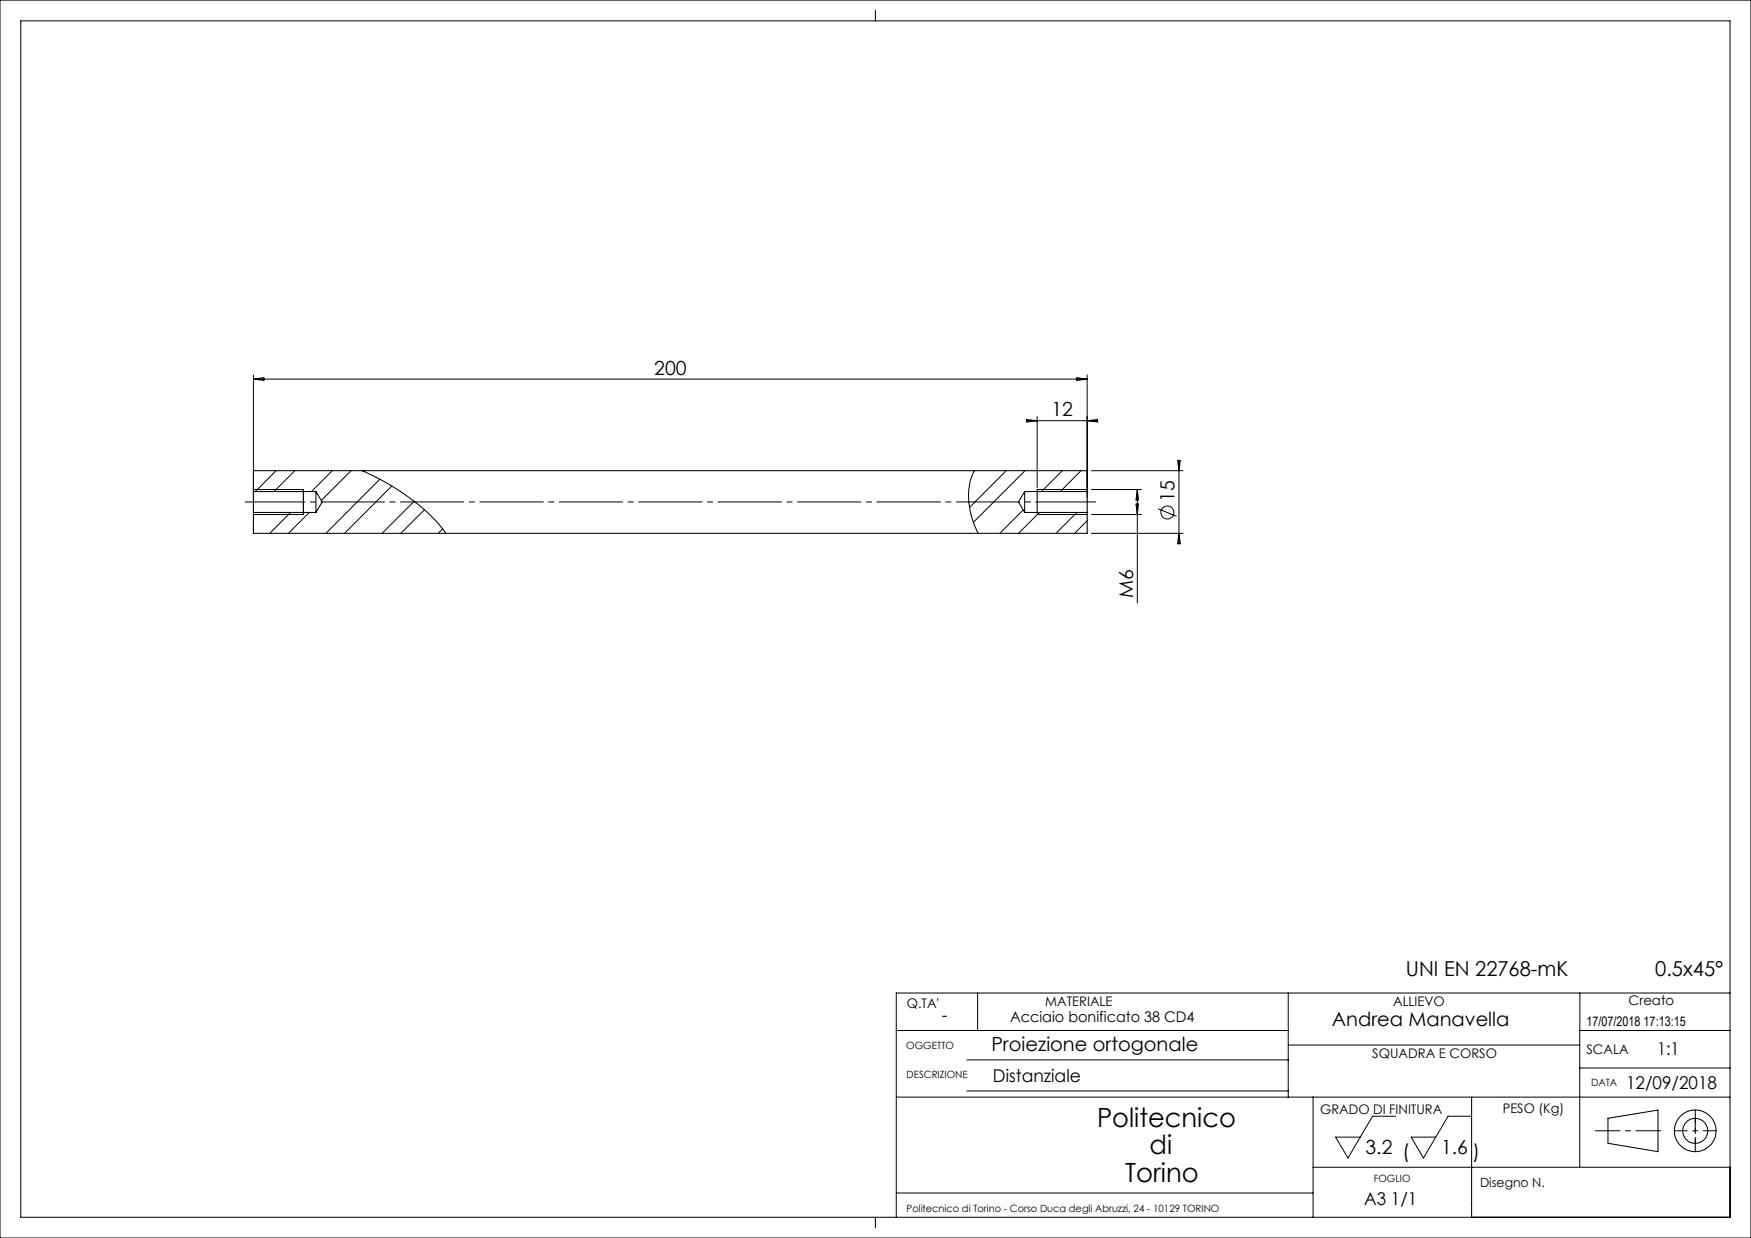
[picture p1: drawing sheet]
<svg xmlns="http://www.w3.org/2000/svg" width="420mm" height="297mm" viewBox="0 0 420 297" stroke-linecap="round" stroke-linejoin="round" font-family="sans-serif">
<g fill="none" stroke="#000" stroke-width=".25">
<path d="M60.8 117.9v5M60.8 117.9v-5h200v5M60.8 117.9h15M72.8 117.4v6M75.8 117.9v5M75.8 117.9l1.5 2.5-1.5 2.5M86.9 112.9a48.5 48.5 0 0 1 19.9 14.8l.1 .2M233.7 112.9a15.7 15.7 0 0 0 .3 13.6l.6 1.4M245.8 117.9v5M245.8 117.9h15M245.8 117.9l-1.5 2.5 1.5 2.5M248.8 117.4v6"/>
<path d="M260.8 117.9v5M60.8 122.9v5h200v-5M60.8 122.9h15M245.8 122.9h15M385.7 268.3l12-2v10l-12-2z"/>
<circle cx="406.6" cy="271.3" r="5"/>
<circle cx="406.6" cy="271.3" r="3"/>
</g>
<path d="M401.6 271.3h10M406.6 276.3v-10" fill="none" stroke="#000" stroke-width=".24" stroke-dasharray="6.3 1.3 1.3 1.3" stroke-dashoffset="3.3"/>
<path d="M382.6 271.3h15.7" fill="none" stroke="#000" stroke-width=".24" stroke-dasharray="6.3 1.3 1.3 1.3" stroke-dashoffset=".4"/>
<path d="M406.6 268.3v6" fill="none" stroke="#000" stroke-width=".24" stroke-dasharray="6.3 1.3 1.3 1.3" stroke-dashoffset="3"/>
<g fill="none" stroke="#000" stroke-width=".24">
<path d="M0 0h420v297h-420zM5 5h410v287h-410zM210 2.5v2.5M60.8 89.9v29.5M60.8 90.9h200M60.8 90.9l2.5-.3v.7zM248.8 99.9v17M258.3 90.6l2.5 .3-2.5 .4zM260.8 89.9v29.5M60.8 117.4h12M66.2 112.9l-5 5M70.7 112.9l-5 5"/>
<path d="M79.7 112.9l-5 5M84.2 112.9l-7.1 7.1M91.1 115l-12.9 12.9M94 116.6l-11.3 11.3M241.3 112.9l-8.7 8.8M245.9 112.9l-12.4 12.4M246.3 100.9h17M246.3 100.6l2.5 .3-2.5 .3zM248.8 117.4h12M254.8 112.9l-5 5M259.3 112.9l-5 5M260.8 100.9l2.5-.3v.6z"/>
<path d="M261.8 117.4h12M261.8 112.9h22M272.8 117.4v27.3M272.8 117.4l.3 2.5h-.6zM282.5 110.5h.6l-.3 2.4zM282.8 110.5v20M60.8 123.4h12M69.7 122.9l-5 5M74.2 122.9l-5 5M99.3 120.3l-7.6 7.6M101.8 122.3l-5.7 5.6M106.2 126.9l-1.1 1"/>
<path d="M245.4 122.3l-5.6 5.6M248.8 123.4h12M249.3 122.9l-5 5M258.3 122.9l-5 5M260.8 124.9l-3 3M261.8 123.4h12M261.8 127.9h22M272.5 120.9h.6l-.3 2.5zM277.8 122.1l4.4 1.8M282.8 127.9l.3 2.6h-.6zM234.5 238.2v9M309 238.2v25"/>
<path d="M379 238.2v9M415 238.2h-200v53.8M215 247.2h94M231.9 254.3h77.1M309 250.7h69.9M378.9 256.2h36.1M415 247.2h-36.1v32.8M215 263.2h200M231.9 261.7h77.1M315 263.2v28.8M334.8 267.8h-5.6l-5.9 10-2.9-5h5.9M352.9 267.8h-5.6l-5.9 10-2.9-5h5.9"/>
<path d="M353 263.2v28.8M210 292v2.5M215 286.2h100M315 280h100"/>
<circle cx="280" cy="123" r="1.56"/>
</g>
<path d="M58.8 120.4h204" fill="none" stroke="#000" stroke-width=".24" stroke-dasharray="15.2 1.3 1.3 1.3" stroke-dashoffset=".9"/>
<g font-size="6.3">
<text x="263.1" y="270.4">Politecnico</text>
<text x="275.7" y="276.8">di</text>
<text x="269.9" y="283.7">Torino</text>
</g>
<g font-size="4.9">
<text x="337.2" y="234">UNI EN 22768-mK</text>
<text x="397" y="234.1">0.5x45°</text>
</g>
<g font-size="4.7">
<text x="156.9" y="89.9">200</text>
<text x="252.2" y="99.9">12</text>
<text x="281.7" y="120.4" transform="rotate(-90 281.7 120.4)">15</text>
<text x="271.8" y="143.4" transform="rotate(-90 271.8 143.4)">M6</text>
<text x="319.4" y="246.1">Andrea Manavella</text>
<text x="237.8" y="252.1">Proiezione ortogonale</text>
<text x="327.5" y="276.8">3.2 (</text>
<text x="345.6" y="276.8">1.6</text>
<text x="353.2" y="277.8">)</text>
</g>
<g font-size="4.2">
<text x="225.9" y="245.1">-</text>
<text x="397.5" y="253.2">1:1</text>
<text x="238.2" y="259.5">Distanziale</text>
<text x="390.1" y="261.3">12/09/2018</text>
<text x="327.2" y="289">A3 1/1</text>
</g>
<text font-size="3.5" x="242.3" y="245.1">Acciaio bonificato 38 CD4</text>
<g font-size="3.2">
<text x="217.5" y="241.9">Q.TA'</text>
<text x="250.7" y="241.3">MATERIALE</text>
<text x="334.2" y="241.2">ALLIEVO</text>
<text x="390.7" y="241">Creato</text>
<text x="380.5" y="246.1">17/07/2018 17:13:15</text>
<text x="329.2" y="253.9">SQUADRA E CORSO</text>
<text x="380.5" y="252.9">SCALA</text>
<text x="316.7" y="267.2">GRADO DI FINITURA</text>
<text x="360.5" y="267">PESO (Kg)</text>
</g>
<text font-size="3.1" x="355" y="284.8">Disegno N.</text>
<g font-size="2.4">
<text x="217.4" y="251.7">OGGETTO</text>
<text x="217.4" y="258.7">DESCRIZIONE</text>
<text x="381.6" y="260.6">DATA</text>
<text x="329.5" y="283.6">FOGLIO</text>
<text x="217.4" y="290.7">Politecnico di Torino - Corso Duca degli Abruzzi, 24 - 10129 TORINO</text>
</g>
</svg>
